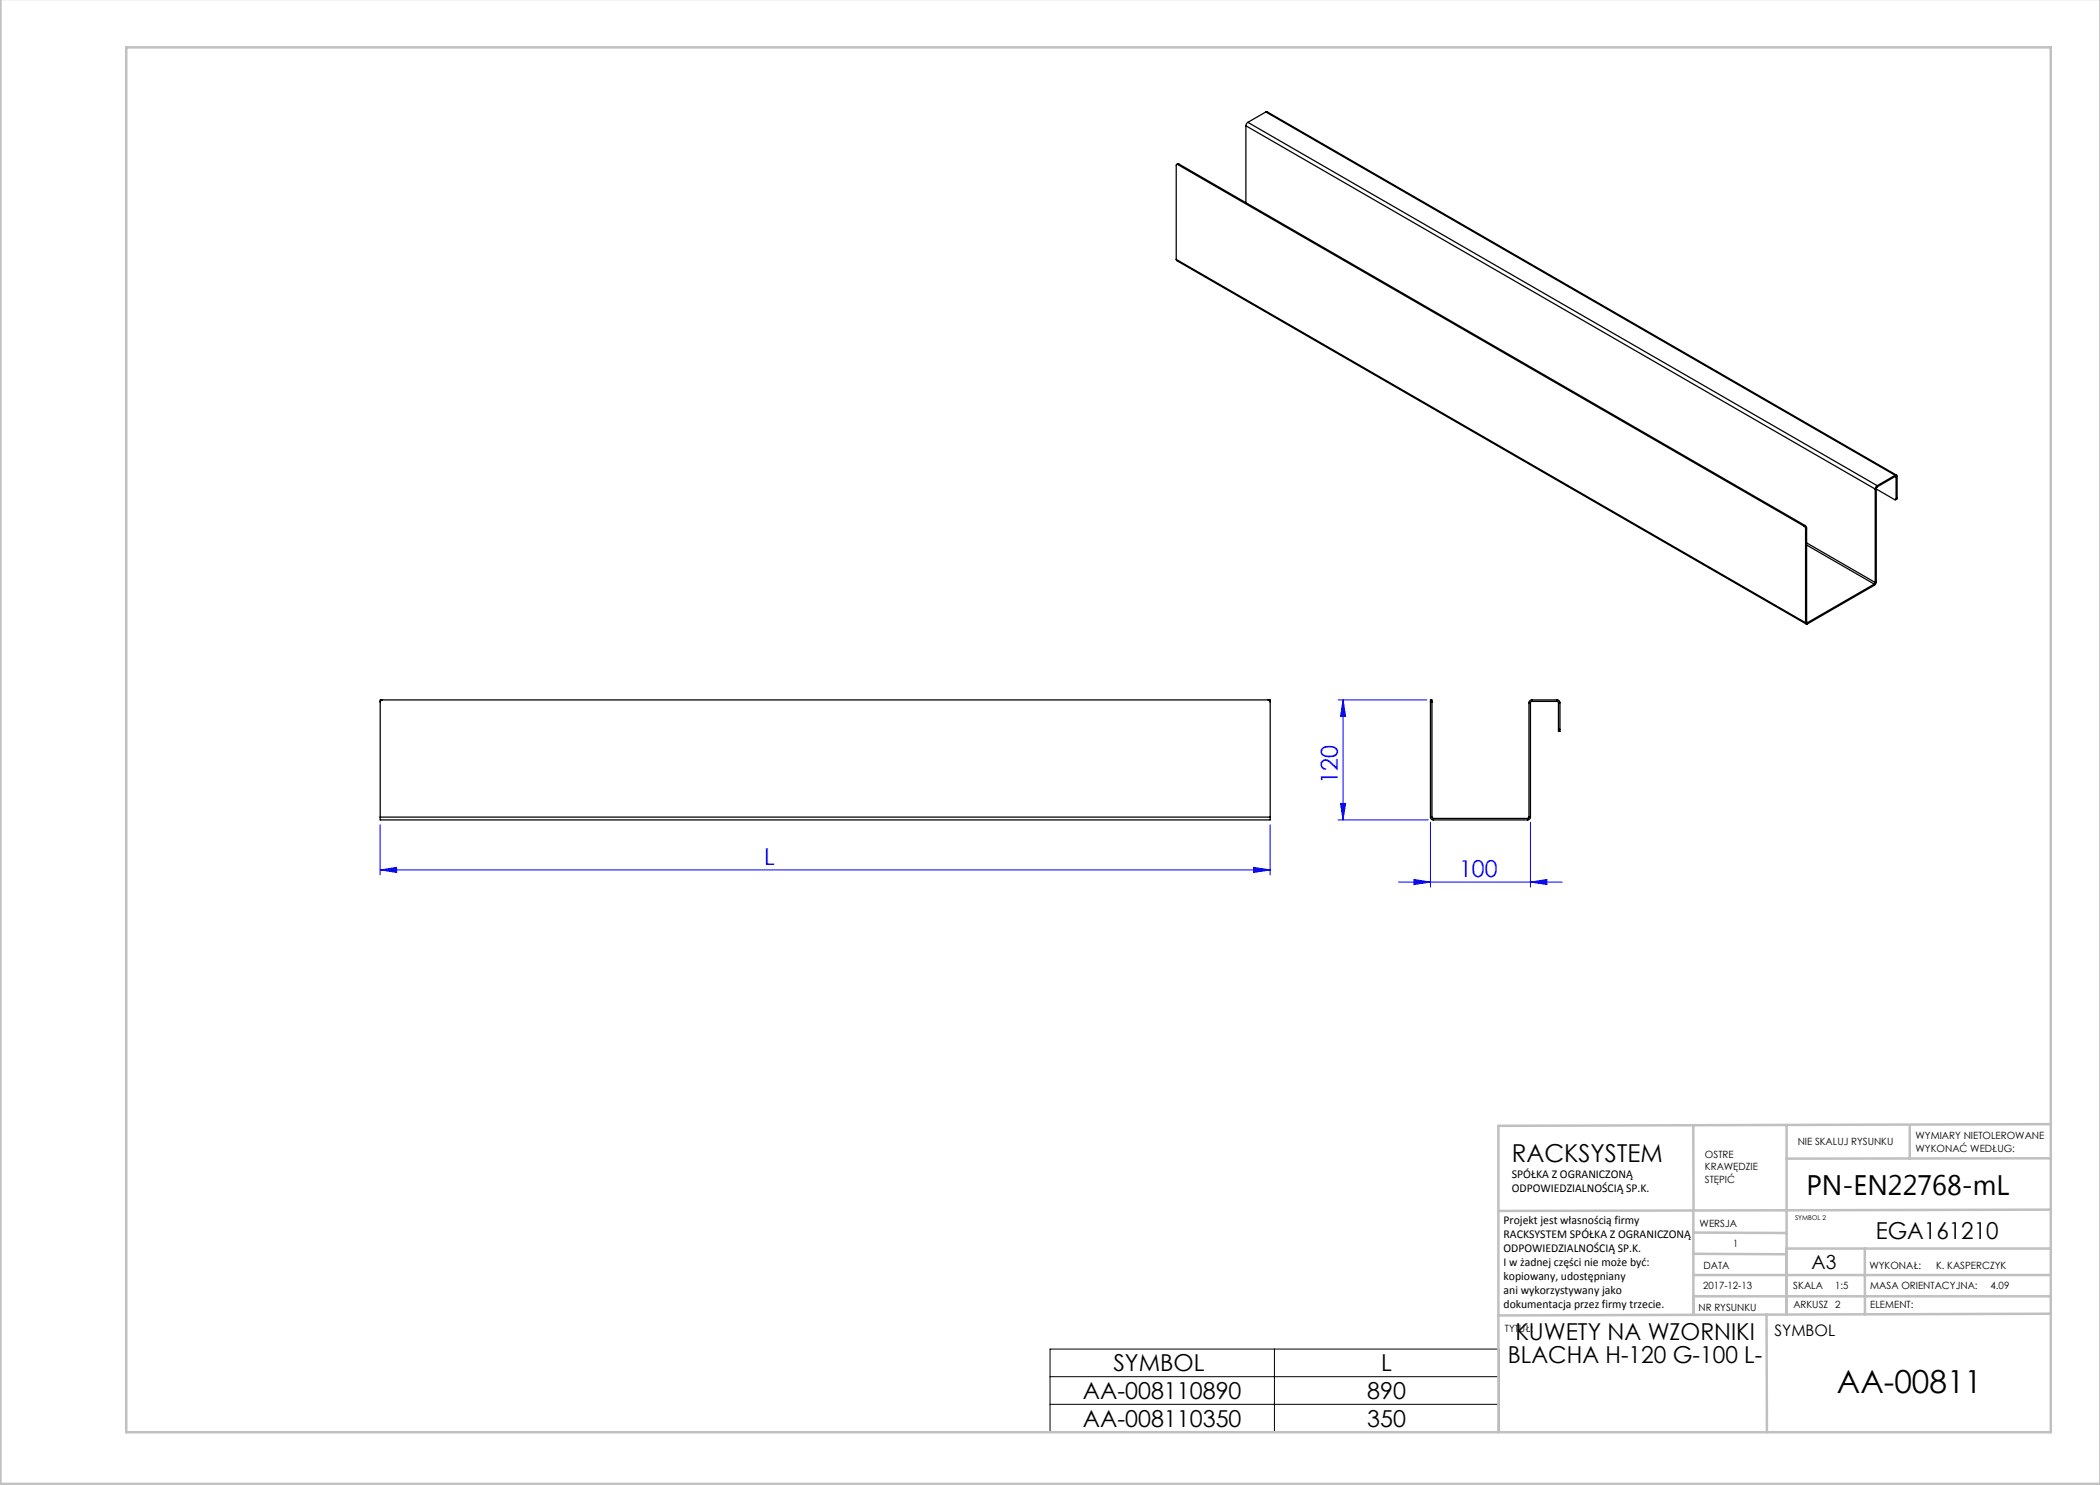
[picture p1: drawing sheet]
<svg xmlns="http://www.w3.org/2000/svg" width="420mm" height="297mm" viewBox="0 0 420 297" stroke-linecap="round" stroke-linejoin="round" font-family="sans-serif">
<g fill="none" stroke="#00f" stroke-width=".2">
<path d="M267.6 140h17.8M268.6 140v24M268.6 140l.5 3.3h-1zM76 174l3.3-.5v1zM76 165v10M76 174h178M250.7 173.5l3.3 .5-3.3 .5zM254 165v10M267.6 164h18.1M268.1 160.7h1l-.5 3.3zM279.7 176.4h32.7M282.8 175.9l3.3 .5-3.3 .5z"/>
<path d="M286.1 164.4v13M306.1 176.4l3.3-.5v1zM306.1 164.4v13"/>
</g>
<path d="M210 269.8h89.8v16.6h-89.8zM210 275.3h89.8M254.9 269.8v16.6M210 280.9h89.8" fill="none" stroke="#000" stroke-width=".2"/>
<g fill="none" stroke="#c0c0c0" stroke-width=".5">
<path d="M.1 -.1v296.9h419.9M25.2 9.5h385v276.9h-385zM338.7 225.2v16.9M357.3 225v37.9M382 225.4v6.3M410.1 224.8l-110.4 .4v61.2M410.1 231.7h-52.8M338.7 259.3h71.5M338.7 255h71.5M338.7 250.8l18.6 .1M338.7 246.5l18.6 .1M338.7 242.1v20.9"/>
<path d="M373 249.7v13.2M410.1 241.9l-110.4 .3M410.2 249.7h-52.9v13.2M353.3 262.9l.1 23.5M410.2 262.7l-110.5 .4"/>
</g>
<g fill="#00f">
<path d="M268.6 140l.5 3.3h-1zM268.1 160.7h1l-.5 3.3z"/>
<path d="M76 174l3.3-.5v1zM250.7 173.5l3.3 .5-3.3 .5zM282.8 175.9l3.3 .5-3.3 .5zM306.1 176.4l3.3-.5v1z"/>
</g>
<g fill="none" stroke="#000" stroke-width=".25">
<path d="M235.5 32.9h-.2l-.1 .2v18.8M235.5 32.9l125.3 72.3M235.7 32.8l-.4 .1M235.7 32.8l-.2 .1M235.7 32.8l125.3 72.3M249.2 25.2l125.8 72.6M249.2 25.2v15.3M249.6 24.5l-.4 .7M249.6 24.5l125.8 72.6M253.2 22.4h.2l125.9 72.6M253.2 22.4l-3.6 2.1M253.2 22.4l125.8 72.7"/>
<path d="M235.2 51.9l.2 .2 125.8 72.7M235.2 51.9l125.9 72.6M375 97.8v18.7M375.3 97.8l3.6 2.1 .2 .1 .1-.2M375.3 97.7l-.3 .1M375.3 97.7v18.7M375.4 97.1l-.4 .7M375.4 97.4l-.1 .3M375.4 97.1v.3M379 95.1a.24 .24 0 0 1 .3-.1 .24 .24 0 0 1 .1 .3M379 95.3l.2 .1M379 95.1l-3.6 2"/>
<path d="M379 95.3l-3.6 2.1M379 95.1v.2M379.2 95.4v4.4M379.4 99.6l-.3 .4M379.4 95.3l-.2 .1M379.4 95.3v4.3M379.4 99.6l-.2 .2M360.8 105.2l.3 .5M361 105.1l.3 .5M361 105.1l-.2 .1M361.1 105.7v18.8M361.3 105.6l-.2 .1"/>
<path d="M361.3 105.6v18.8M361.3 108.6l13.7 7.9M361.3 109l13.6 7.8M374.9 116.8l-13.4 7.7M374.9 117.1l-13.4 7.7M374.9 116.8v.3M375 116.5l-.1 .3M375.3 116.4l-.4 .7M375.3 116.4l-.3 .1M76.4 140l-.2 .1-.2 .3M253.6 140l.3 .1 .1 .3M306.4 140a.56 .56 0 0 0-.6 .5"/>
<path d="M306.4 140h5M306.4 140v.3M311.4 140a.56 .56 0 0 1 .6 .5M311.4 140v.3M361.1 124.5a.24 .24 0 0 0 .1 .3 .24 .24 0 0 0 .3 0M361.3 124.4l.2 .1M361.3 124.4l-.2 .1M361.5 124.5v.3M76 140.4v-.4h178v.4M76 140.4v23M254 140.4v23M286.1 140.4v-.4h.3v.4"/>
<path d="M286.1 140.4v23M286.1 140.4h.3M286.4 140.4v23M305.8 140.5h.3M305.8 140.5v22.9M306.1 140.5v22.9M306.4 140.3l-.3 .2M306.4 140.3h5M311.4 140.3l.3 .2M311.7 145.9v.4h.3v-.4M311.7 145.9h.3M311.7 140.5h.3"/>
<path d="M311.7 140.5v5.4M312 140.5v5.4M76 163.4v.6h178v-.6M76 163.4h178M286.1 163.4a.56 .56 0 0 0 .6 .6M286.1 163.4h.3M286.4 163.4l.3 .3M286.7 164h18.8M286.7 163.7v.3M286.7 163.7h18.8M305.5 163.7v.3M305.8 163.4l-.3 .3"/>
<path d="M305.8 163.4h.3M306.1 163.4a.56 .56 0 0 1-.6 .6"/>
</g>
<text font-size="6.3" x="367.4" y="278.5">AA-00811</text>
<text font-size="5.6" x="361.3" y="239.1">PN-EN22768-mL</text>
<text font-size="4.9" x="302.4" y="232.4">RACKSYSTEM</text>
<g font-size="4.7" fill="#00f">
<text x="267.6" y="156.7" transform="rotate(-90 267.6 156.7)">120</text>
<text x="152.8" y="173">L</text>
<text x="291.8" y="175.4">100</text>
</g>
<g font-size="4.7">
<text x="375.1" y="247.8">EGA161210</text>
<text x="303.1" y="268.1">KUWETY NA WZORNIKI</text>
<text x="222.7" y="274.3">SYMBOL</text>
<text x="276.2" y="274.3">L</text>
<text x="301.6" y="272.6">BLACHA H-120 G-100 L-</text>
<text x="216.6" y="279.8">AA-008110890</text>
<text x="273.4" y="279.8">890</text>
<text x="216.6" y="285.3">AA-008110350</text>
<text x="273.4" y="285.3">350</text>
</g>
<text font-size="3.9" x="362.3" y="253.8">A3</text>
<text font-size="3.2" x="354.9" y="267.2">SYMBOL</text>
<g font-size="2.4">
<text x="302.4" y="235.6">SPÓŁKA Z OGRANICZONĄ</text>
<text x="302.4" y="238.4">ODPOWIEDZIALNOŚCIĄ SP.K.</text>
<text x="300.7" y="244.7">Projekt jest własnością firmy</text>
<text x="300.7" y="247.5">RACKSYSTEM SPÓŁKA Z OGRANICZONĄ</text>
<text x="300.7" y="250.3">ODPOWIEDZIALNOŚCIĄ SP.K.</text>
<text x="300.7" y="253.1">I w żadnej części nie może być:</text>
<text x="300.7" y="256">kopiowany, udostępniany</text>
<text x="300.7" y="258.8">ani wykorzystywany jako</text>
<text x="300.7" y="261.6">dokumentacja przez firmy trzecie.</text>
</g>
<g font-size="2">
<text x="383.1" y="227.9">WYMIARY NIETOLEROWANE</text>
<text x="341" y="231.6">OSTRE</text>
<text x="359.5" y="228.9">NIE SKALUJ RYSUNKU</text>
<text x="383.1" y="230.4">WYKONAĆ WEDŁUG:</text>
<text x="341" y="234.1">KRAWĘDZIE</text>
<text x="341" y="236.6">STĘPIĆ</text>
<text x="339.9" y="245.4">WERSJA</text>
<text x="346.6" y="249.5">1</text>
<text x="340.6" y="257.7">2017-12-13</text>
<text x="340.7" y="253.8">DATA</text>
<text x="358.7" y="257.7">SKALA</text>
<text x="367" y="257.7">1:5</text>
<text x="373.9" y="253.8">WYKONAŁ:</text>
<text x="374.1" y="257.7">MASA ORIENTACYJNA:</text>
<text x="387.2" y="253.8">K. KASPERCZYK</text>
<text x="398.1" y="257.7">4.09</text>
<text x="339.7" y="262.3">NR RYSUNKU</text>
<text x="358.7" y="261.7">ARKUSZ 2</text>
<text x="374.1" y="261.7">ELEMENT:</text>
<text x="301" y="266.4">TYTUŁ:</text>
</g>
<text font-size="1.3" x="359" y="244">SYMBOL 2</text>
</svg>
